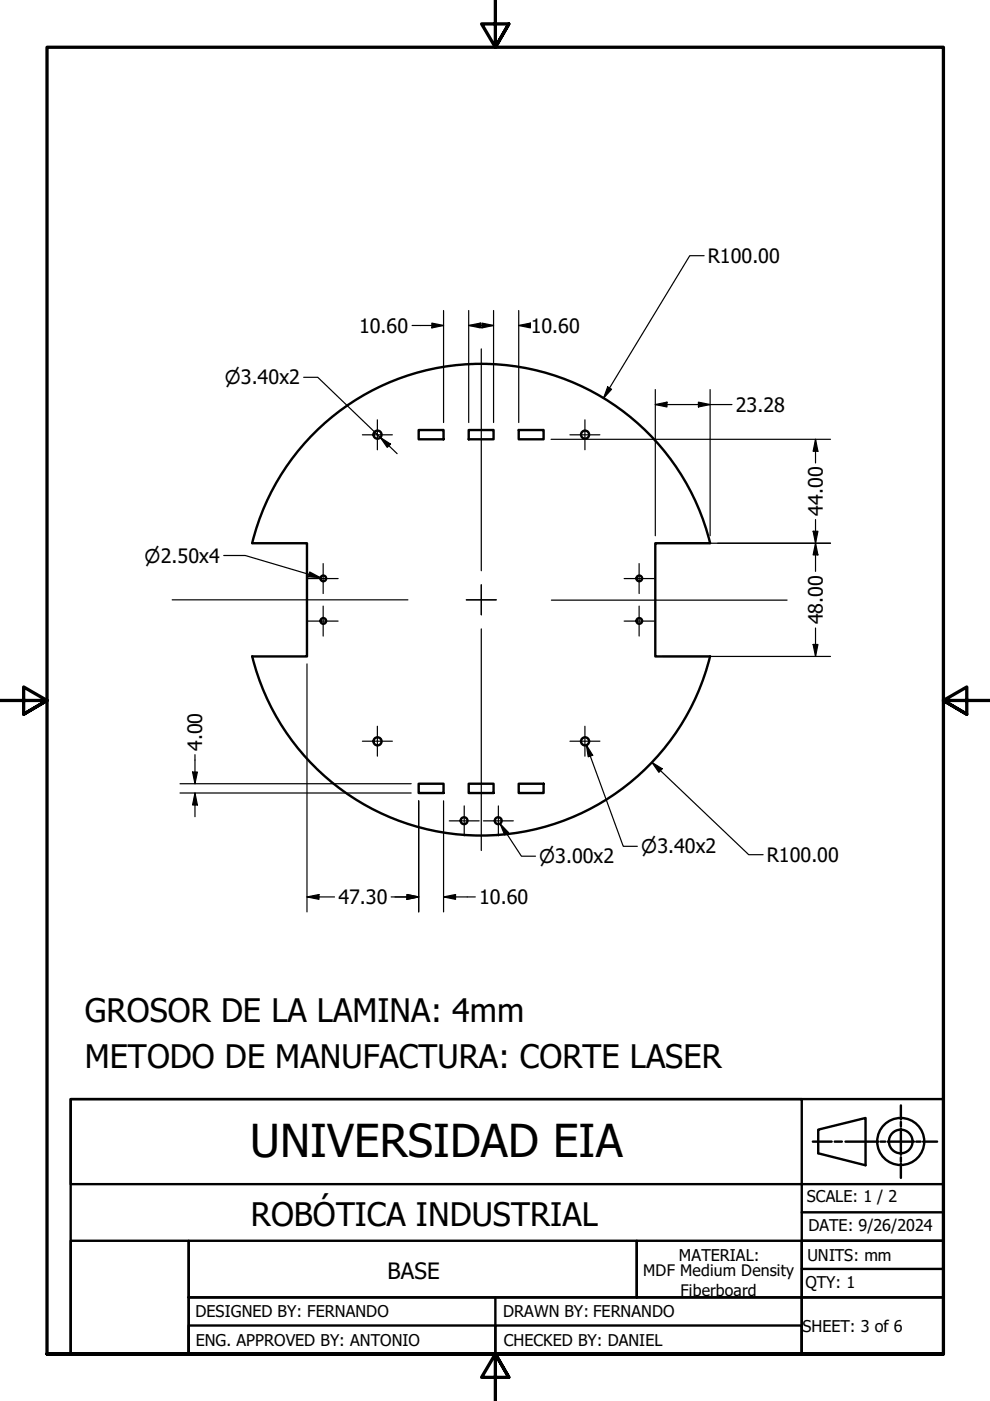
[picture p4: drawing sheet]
<svg xmlns="http://www.w3.org/2000/svg" width="210mm" height="297mm" viewBox="0 0 210 297" stroke-linecap="round" stroke-linejoin="round" font-family="sans-serif">
<!-- layer: Visible (ANSI) -->
<g fill="none" stroke="#000" stroke-width=".51">
<path d="M88.8 91.2h5.2v1.9h-5.2zM99.4 91.2h5.2v1.9h-5.2zM110 91.2h5.3v1.9h-5.3zM53.5 115.2h11.6v24h-11.6M53.5 115.1a50 50 0 0 1 48.5-38 50 50 0 0 1 48.6 38M150.6 115.2h-11.7v24h11.7M53.5 139.1a50 50 0 0 0 48.5 38.1 50 50 0 0 0 48.6-38M88.8 166.2h5.2v1.9h-5.2zM99.4 166.2h5.2v1.9h-5.2zM110 166.2h5.3v1.9h-5.3z"/>
<circle cx="80" cy="92.2" r=".86"/>
<circle cx="124" cy="92.2" r=".86"/>
<circle cx="68.5" cy="122.6" r=".6"/>
<circle cx="68.5" cy="131.7" r=".6"/>
<circle cx="135.5" cy="131.7" r=".6"/>
<circle cx="135.5" cy="122.6" r=".6"/>
<circle cx="80" cy="157.2" r=".86"/>
<circle cx="124" cy="157.2" r=".86"/>
<circle cx="98.4" cy="174" r=".73"/>
<circle cx="105.6" cy="174" r=".73"/>
</g>
<!-- layer: Border (ANSI) -->
<path d="M105 0v10l-2.9-4.9h5.8l-2.9 4.9 2.9-4.9M0 148.5h10l-5-2.8v5.7l5-2.9-5 2.9M210 148.5h-10l5-2.8v5.7l-5-2.9 5 2.9M10 287.1v-277.1h190v277.1h-190h190M107.9 292l-2.9-4.9 2.9 4.9h-5.8l2.9-4.9v9.9" fill="none" stroke="#000" stroke-width=".7"/>
<!-- layer: Sketch Geometry (ANSI) -->
<path d="M36.5 127.2h50M116.9 127.2h50" fill="none" stroke="#000" stroke-width=".25"/>
<!-- layer: Title (ISO) -->
<g fill="none" stroke="#000" stroke-width=".51">
<path d="M15 233h155v18.1h-155zM15 233h185v54.1h-185zM173.5 239.5l10-2.5v10.1l-10-2.6zM191 239.3v5.5M191 234.4v2.9M191 237.9v.9M170 251.1h30v12h-30zM170 257h30M172.3 242h4M177 242h1.5M179.3 242h6.9M186.7 242h1"/>
<path d="M188.2 242h5.6M191 245.3v1M191 246.7v3M194.2 242h1M195.7 242h3M15 263.1h25v24h-25zM40 263.1h95v12h-95zM40 275.1h130v12h-130zM105 275.1v12M135 263.1h35v12h-35zM170 263.1h30v12h-30zM170 275.1h30v12h-30z"/>
<path d="M170 269h30M105 281h-65v6.1h65M105 281h65v6.1h-65z"/>
<circle cx="191" cy="242" r="5"/>
<circle cx="191" cy="242" r="2.51"/>
</g>
<!-- layer: Dimension (ANSI) -->
<g fill="none" stroke="#000" stroke-width=".25">
<path d="M149.3 54.2h-3.1l-18.2 30.2M64.4 80h3l13.2 12.8M87.4 69h6.6M91.6 68.5l2.4 .5-2.4 .5zM94 65.8v23.8M99.4 69l2.5-.5v1zM99.4 69h5.2M99.4 65.8v23.8M102.2 68.5l2.4 .5-2.4 .5zM104.6 65.8v23.8M110 69l2.5-.5v1zM110 69h2.5"/>
<path d="M110 65.8v23.8M79.4 91.6l1.2 1.2M80.6 92.8l2.2 1.4-.7 .7zM80.6 92.8l3.6 3.4M116.8 93.1h7.1M124.1 93.1h52M128.8 82l.9 .5-1.7 1.9zM138.9 85.8l2.5-.5v1zM138.9 85.8h16.3M138.9 82.6v31M148.1 85.3l2.5 .5-2.5 .5zM150.6 82.6v31"/>
<path d="M172.9 93.1l.5 2.6h-1zM172.9 93.1v5.1M47.4 117.8h4.6l15.9 4.7M140.5 115.2h35.6M172.4 112.6h1l-.5 2.6zM172.9 115.2l.5 2.5h-1zM172.9 110.2v10.9M65.7 121.3l2.2 1.2-2.5-.2zM140.5 139.2h35.6M172.4 136.6h1l-.5 2.6zM172.9 133.1v6.1M65.1 140.8v52.5"/>
<path d="M124.3 158l1.4 2.1-1 .4zM124.3 158l7.8 21.4h3M38.2 166.2h49M38.2 168.1h49M40.8 163.7h1l-.5 2.5zM41.3 168.1l.5 2.6h-1zM41.3 160v6.2M41.3 168.1v5.1M88.8 169.8v23.5M94 169.8v23.5M106 174.7l1.8 1.8-.8 .5zM106 174.7l4.6 6.8h2.9"/>
<path d="M138.2 161.7l2.2 1.3-.7 .8zM138.2 161.7l20.5 19.5h3.1M65.1 190.2l2.5-.5v1zM65.1 190.2h5.8M82.9 190.2h5.9M86.3 189.7l2.5 .5-2.5 .5zM94 190.2l2.6-.5v1zM94 190.2h6.8"/>
</g>
<g fill="#000">
<path d="M91.6 68.5l2.4 .5-2.4 .5zM99.4 69l2.5-.5v1zM102.2 68.5l2.4 .5-2.4 .5zM110 69l2.5-.5v1zM80.6 92.8l2.2 1.4-.7 .7zM128.8 82l.9 .5-1.7 1.9zM138.9 85.8l2.5-.5v1zM148.1 85.3l2.5 .5-2.5 .5zM172.9 93.1l.5 2.6h-1zM172.4 112.6h1l-.5 2.6zM172.9 115.2l.5 2.5h-1zM65.7 121.3l2.2 1.2-2.5-.2z"/>
<path d="M172.4 136.6h1l-.5 2.6zM40.8 163.7h1l-.5 2.5zM41.3 168.1l.5 2.6h-1zM106 174.7l1.8 1.8-.8 .5zM124.3 158l1.4 2.1-1 .4zM138.2 161.7l2.2 1.3-.7 .8zM65.1 190.2l2.5-.5v1zM86.3 189.7l2.5 .5-2.5 .5zM94 190.2l2.6-.5v1z"/>
</g>
<!-- layer: Center Mark (ANSI) -->
<g fill="none" stroke="#000" stroke-width=".25">
<path d="M102 74v47M76.8 92.2h6.4M80 89v6.4M120.8 92.2h6.4M124 89v6.4M68.5 119.5v6.3M135.5 119.5v6.3M65.3 131.7h6.4M65.3 122.7h6.4M68.5 128.5v6.4M98.9 127.2h6.3M102 124v6.4z"/>
<path d="M102 133.3v47M132.3 122.7h6.4M132.3 131.7h6.4M135.5 128.5v6.4M76.8 157.1h6.4M80 154v6.3M120.8 157.1h6.4M124 154v6.3M95.2 174h6.4M98.4 170.9v6.3M102.5 174h6.3M105.7 170.9v6.3"/>
</g>
<text font-size="9.6" x="53" y="245.3">UNIVERSIDAD EIA</text>
<g font-size="6.9">
<text x="18" y="216.6">GROSOR DE LA LAMINA: 4mm</text>
<text x="18" y="226.5">METODO DE MANUFACTURA: CORTE LASER</text>
<text x="53.1" y="259.9">ROBÓTICA INDUSTRIAL</text>
</g>
<text font-size="4.8" x="82.2" y="271.3">BASE</text>
<g font-size="4.2">
<text x="150.1" y="55.7">R100.00</text>
<text x="76.1" y="70.5">10.60</text>
<text x="112.5" y="70.5">10.60</text>
<text x="156" y="87.3">23.28</text>
<text x="174.4" y="109.4" transform="rotate(-90 174.4 109.4)">44.00</text>
<text x="174.4" y="132.4" transform="rotate(-90 174.4 132.4)">48.00</text>
<text x="42.9" y="159.2" transform="rotate(-90 42.9 159.2)">4.00</text>
<text x="162.6" y="182.7">R100.00</text>
<text x="71.8" y="191.7">47.30</text>
<text x="101.6" y="191.7">10.60</text>
</g>
<g font-size="3.9">
<text x="47.7" y="81.5">⌀3.40x2</text>
<text x="30.7" y="119.3">⌀2.50x4</text>
<text x="114.3" y="183">⌀3.00x2</text>
<text x="136" y="180.9">⌀3.40x2</text>
</g>
<g font-size="3.4">
<text x="171.1" y="254.9">SCALE: 1 / 2</text>
<text x="171.4" y="261">DATE: 9/26/2024</text>
<text x="144" y="267.4">MATERIAL:</text>
<text x="171.2" y="267.3">UNITS: mm</text>
<text x="136.4" y="270.6">MDF Medium Density</text>
<text x="144.3" y="274.7">Fiberboard</text>
<text x="170.8" y="273.1">QTY: 1</text>
<text x="41.5" y="279.3">DESIGNED BY: FERNANDO</text>
<text x="106.7" y="279.3">DRAWN BY: FERNANDO</text>
<text x="41.5" y="285.4">ENG. APPROVED BY: ANTONIO</text>
<text x="106.8" y="285.3">CHECKED BY: DANIEL</text>
<text x="170.1" y="282.4">SHEET: 3 of 6</text>
</g>
</svg>
